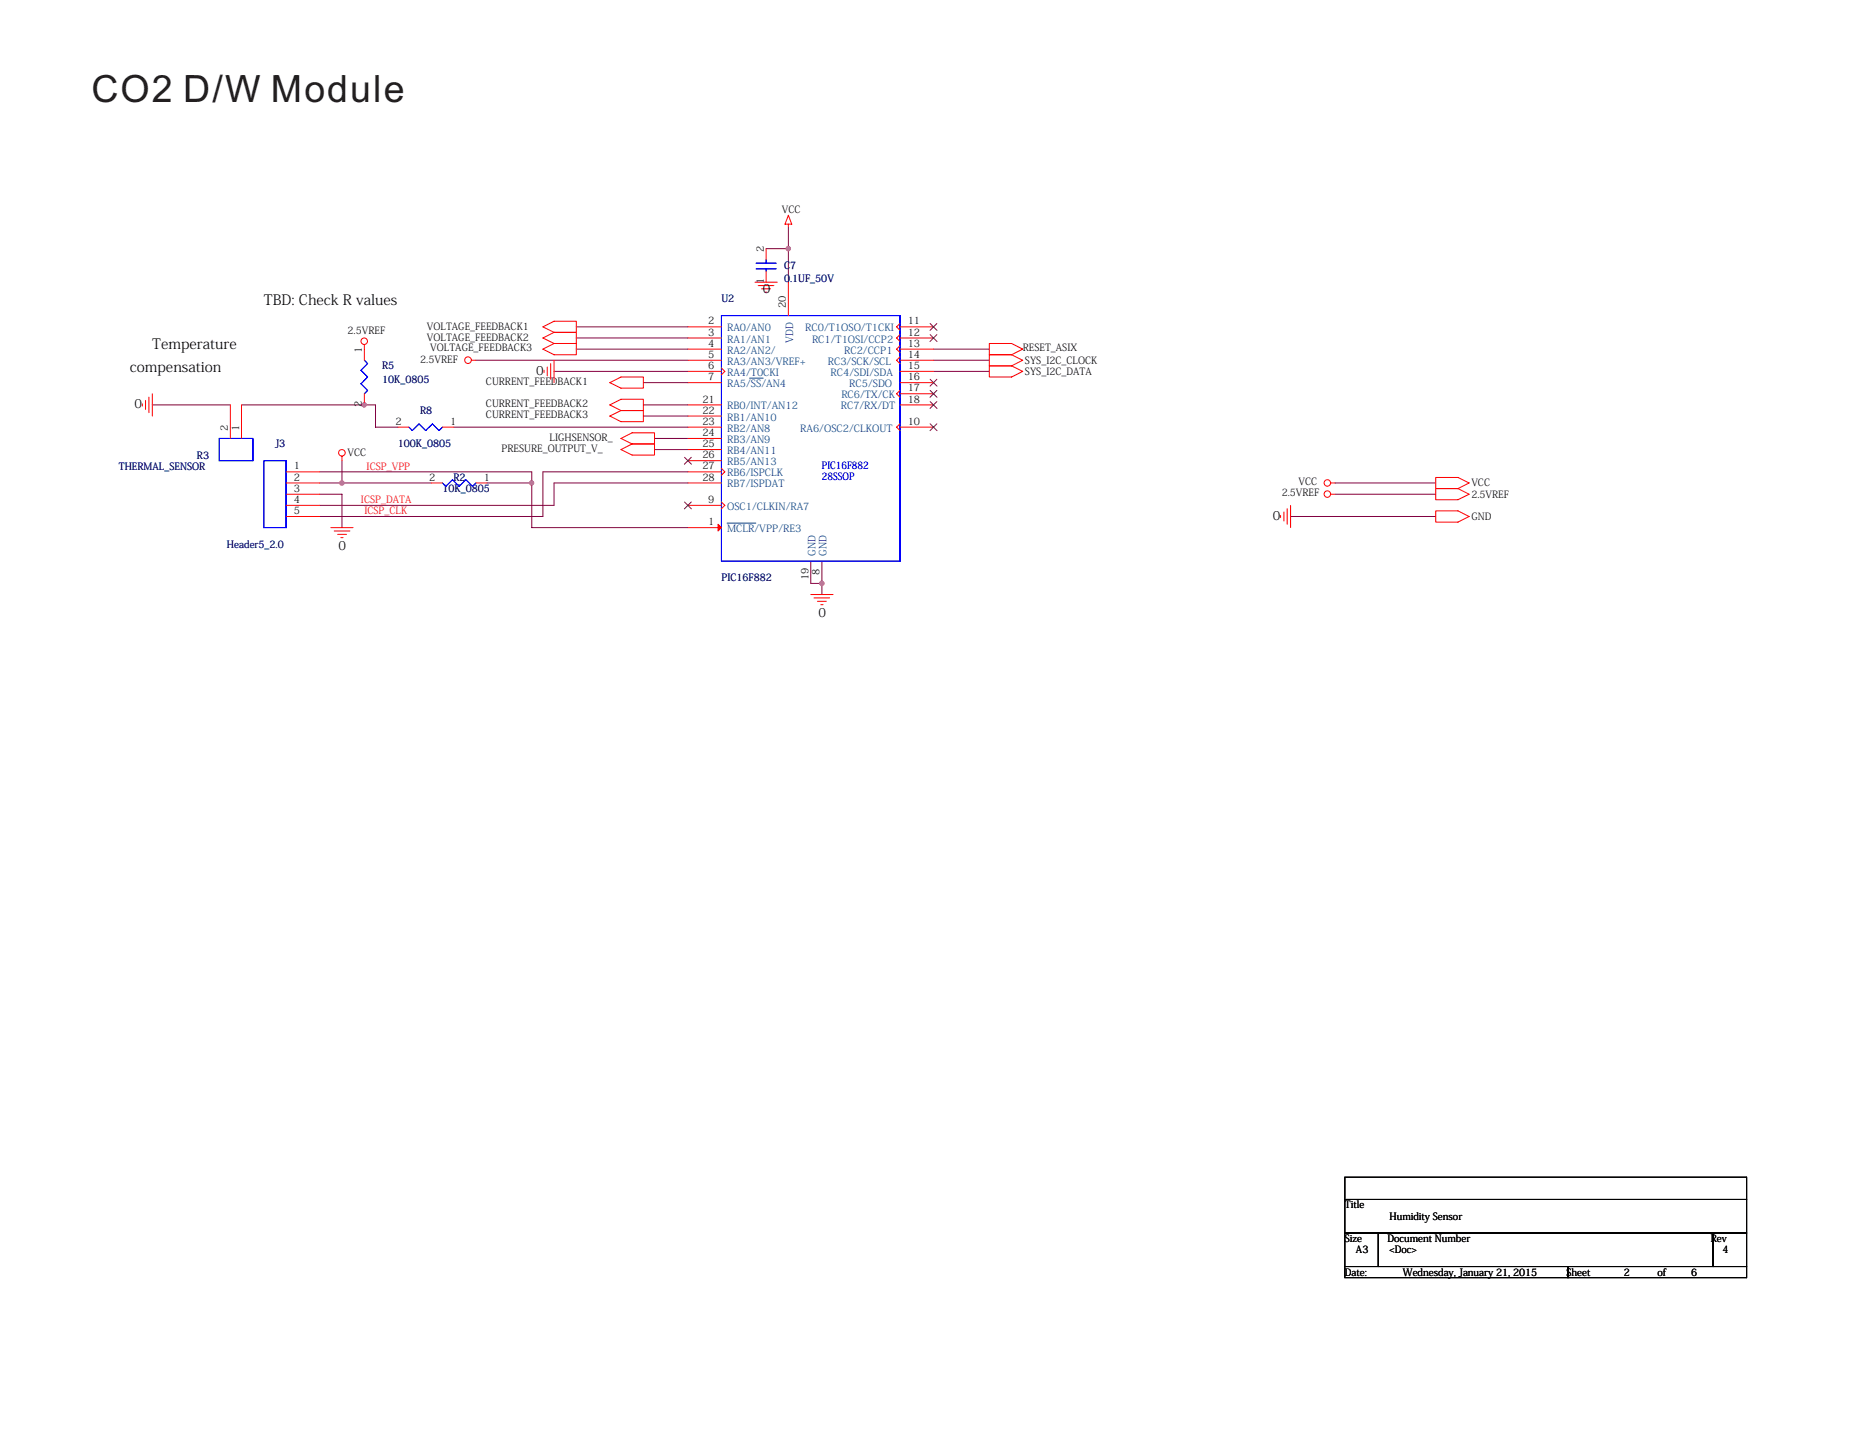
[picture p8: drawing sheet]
<svg xmlns="http://www.w3.org/2000/svg" width="279mm" height="216mm" viewBox="0 0 279 216" stroke-linecap="round" stroke-linejoin="round" font-family="sans-serif">
<g fill="none" stroke="#800040" stroke-width=".15">
<path d="M115.1 37.4h3.3M118.4 34v3.4M118.4 37.4v5M71.5 54.1h31.8M83.2 55.8h20.1M86.6 49.1h16.7M86.6 50.8h16.7M86.6 52.5h16.7M96.6 57.5h6.7M140.2 54.1h8.4M140.2 55.8h8.4M140.2 52.5h8.4"/>
<path d="M22.9 60.8h11.7M36.3 60.8h20.1v3.4h3.4M48 72.6h3.4M48 74.3h3.4v5M48 70.9h31.9v1.7M51.4 69.2v3.4M51.4 72.6h13.4M68.1 64.2h35.2M73.2 72.6h6.7M79.9 72.6v6.7h23.4M96.6 62.5h6.7M96.6 60.8h6.7"/>
<path d="M98.3 65.9h5M98.3 67.5h5M103.3 70.9h-21.7v6.7h-33.6M103.3 72.6h-20.1v3.3h-35.2M193.9 77.6h21.8M200.6 72.6h15.1M200.6 74.3h15.1M121.8 84.3v3.4h1.7M123.5 84.3v3.4M123.5 87.7v1.6"/>
</g>
<g fill="#f0f" stroke="#f0f" stroke-width=".15">
<circle cx="54.7" cy="60.8" r=".32"/>
<circle cx="123.4" cy="87.6" r=".33"/>
<circle cx="79.9" cy="72.6" r=".32"/>
<circle cx="51.4" cy="72.6" r=".33"/>
<circle cx="118.4" cy="37.4" r=".33"/>
</g>
<g fill="none" stroke="#f00" stroke-width=".15">
<path d="M115.1 37.4v1.6M118.4 32.3l.5 1.4h-1zM118.4 33.7v.3M22.4 59.7v2.3M22.9 59.2v3.3M54.7 51.8v2.3M54.7 59.2v1.6M70.8 54.1h.7M81.6 49.1l1.6-.8h3.4v1.6h-3.4zM81.6 52.5l1.6-.9h3.4v1.7h-3.4zM81.7 55.6v.4M82.2 55.1v1.4"/>
<path d="M82.7 54.6v2.4M83.2 49.9h3.4v1.7h-3.4M83.2 54.1v3.4M83.2 49.9l-1.6 .9 1.6 .8M91.6 57.5l1.7-.9h3.3v1.7h-3.3zM103.3 49.1h5.1M103.3 50.8h5.1M103.3 52.5h5.1M103.3 54.1h5.1M103.3 55.8h5.1M103.3 57.5h5.1M108.4 55.3l.5 .5-.5 .5"/>
<path d="M113.4 42.4h3.4M113.9 42.9h2.3M114.4 43.4h1.3M114.9 43.9h.4M115.1 40.7v1.7M118.4 42.4v5M135.2 49.1h5M135.2 50.8h5M135.2 52.5h5M135.2 54.1h5M135.2 55.8h5M135.2 57.5h5"/>
<path d="M135.2 48.6l-.5 .5 .5 .5M135.2 50.3l-.5 .5 .5 .5M135.2 51.9l-.5 .6 .5 .5M135.2 53.6l-.5 .5 .5 .5M135.2 58.7l-.5 .5 .5 .5M135.2 59.2h5M148.6 51.6h3.4l1.6 .9-1.6 .8h-3.4zM148.6 55h3.4l1.6 .8-1.6 .8h-3.4zM152 53.3h-3.4v1.7h3.4M152 53.3l1.6 .8-1.6 .9M21.4 60.7v.3M21.9 60.2v1.3"/>
<path d="M34.6 60.8v5.1M36.3 60.8v5.1M43 70.9h5M43 72.6h5M43 74.3h5M43 75.9h5M43 77.6h5M49.7 79.3h3.3M50.2 79.8h2.4M51.4 68.5v.7M59.8 64.2h1.6M64.8 72.6h1.7"/>
<path d="M66.5 64.2h1.6M71.5 72.6h1.7M91.6 62.5l1.7-.8h3.3v1.7h-3.3zM91.6 60.8l1.7-.8h3.3v1.7h-3.3zM93.3 65.9l1.7-.9h3.3v1.7h-3.3zM93.3 67.5l1.7-.8h3.3v1.7h-3.3zM103.3 70.9h5.1M103.3 72.6h5.1M103.3 75.9h5.1M103.3 64.2h5.1M103.3 79.3h5.1M103.3 60.8h5.1"/>
<path d="M103.3 62.5h5.1M103.3 65.9h5.1M103.3 67.5h5.1M103.3 69.2h5.1M108.4 75.4l.5 .5-.5 .5M108.4 70.4l.5 .5-.5 .5M135.2 64.2h5M135.2 63.7l-.5 .5 .5 .5M135.2 60.8h5M192.4 77.4v.4M192.9 76.9v1.4M193.4 76.4v2.4"/>
<path d="M193.9 75.9v3.4M199.9 72.6h.7M199.9 74.3h.7M215.7 71.7h3.3l1.7 .9-1.7 .8h-3.3zM215.7 73.4h3.3l1.7 .9-1.7 .8h-3.3zM215.7 76.8h3.3l1.7 .8-1.7 .8h-3.3zM50.7 80.3h1.3M51.2 80.8h.3M121.8 89.3h3.3M122.3 89.8h2.3M122.8 90.3h1.3M123.3 90.9h.3"/>
<circle cx="54.7" cy="51.3" r=".49"/>
<circle cx="70.3" cy="54.1" r=".5"/>
<circle cx="51.4" cy="68" r=".49"/>
<circle cx="199.4" cy="74.2" r=".49"/>
<circle cx="199.4" cy="72.6" r=".49"/>
</g>
<g fill="none" stroke="#000" stroke-width=".15">
<path d="M202 176.9h60.4v3.3h-60.4zM262.4 176.9v3.3zM202 180.2h60.4v5.1h-60.4zM202 185.3h5.1v5h-5.1zM202 190.3h33.5v1.7h-33.5zM207.1 185.3v5zM207.1 185.3h50.2v5h-50.2zM235.5 190.3v1.7zM235.5 190.3h26.9v1.7h-26.9zM257.3 185.3v5zM257.3 185.3h5.1v5h-5.1zM262.4 180.2v5.1z"/>
<path d="M262.4 185.3v5zM262.4 190.3v1.7"/>
</g>
<g fill="none" stroke="#00f" stroke-width=".15">
<path d="M113.6 39.5h3M115.1 39v.5M54.7 54.1l.5 .5-1 1 1 1-1 1.1 1 1-.5 .5M108.4 47.4h26.8v36.9h-26.8zM113.6 40.4h3M115.1 40.4v.3M135.2 47.4v36.9M32.9 65.9h5.1v3.3h-5.1zM38 65.9v3.3M39.6 69.2h3.4v10.1h-3.4zM43 69.2v10.1M61.4 64.2l.5 .5 1-1 1 1 1.1-1 1 1 .5-.5"/>
<path d="M66.5 72.6l.5 .5 1-1 1 1 1-1 1 1 .5-.5"/>
</g>
<path d="M107.9 78.8l.5 .5-.5 .5z" fill-rule="evenodd" fill="#f00" stroke="#f00" stroke-width=".15"/>
<path d="M112.6 56.8h2M109.2 78.6h4.3" fill="none" stroke="#004080" stroke-width=".15"/>
<g fill="none" stroke="#804000" stroke-width=".15">
<path d="M139.7 48.6l1.1 1M139.7 50.3l1.1 1M139.7 57l1.1 1M139.7 58.7l1.1 1M140.7 48.6l-1 1M140.7 50.3l-1 1M140.7 57l-1 1M140.7 58.7l-1 1M102.8 75.4l1.1 1.1M102.8 68.7l1.1 1M103.8 75.4l-1 1.1M103.8 68.7l-1 1"/>
<path d="M139.7 63.7l1.1 1M139.7 60.3l1.1 1.1M140.7 63.7l-1 1M140.7 60.3l-1 1.1"/>
</g>
<text font-size="5.6" fill="#231f20" x="13.7" y="15.4">CO2 D/W Module</text>
<g font-size="2.2">
<text x="39.6" y="45.8">TBD: Check R values</text>
<text x="22.9" y="52.5">Temperature</text>
<text x="19.5" y="55.8">compensation</text>
</g>
<g font-size="1.8">
<text x="114.6" y="44.1">0</text>
<text x="80.5" y="56.3">0</text>
<text x="20.2" y="61.3">0</text>
<text x="50.9" y="82.6">0</text>
<text x="191.2" y="78.1">0</text>
<text x="123" y="92.7">0</text>
</g>
<g font-size="1.5">
<text x="117.4" y="32">VCC</text>
<text x="114.7" y="37.9" transform="rotate(-90 114.7 37.9)">2</text>
<text x="114.7" y="42.7" transform="rotate(-90 114.7 42.7)">1</text>
<text x="118.1" y="46.3" transform="rotate(-90 118.1 46.3)">20</text>
<text x="52.2" y="50.1">2.5VREF</text>
<text x="54.4" y="53" transform="rotate(-90 54.4 53)">1</text>
<text x="64.1" y="49.6">VOLTAGE_FEEDBACK1</text>
<text x="64.1" y="51.3">VOLTAGE_FEEDBACK2</text>
<text x="64.6" y="52.8">VOLTAGE_FEEDBACK3</text>
<text x="106.4" y="48.7">2</text>
<text x="106.4" y="50.4">3</text>
<text x="106.4" y="52.1">4</text>
<text x="106.4" y="53.8">5</text>
<text x="136.4" y="48.7">11</text>
<text x="136.4" y="50.4">12</text>
<text x="136.4" y="52.1">13</text>
<text x="136.4" y="53.8">14</text>
<text x="153.6" y="52.8">RESET_ASIX</text>
<text x="63.1" y="54.5">2.5VREF</text>
<text x="73" y="57.8">CURRENT_FEEDBACK1</text>
<text x="106.4" y="55.4">6</text>
<text x="106.4" y="57.1">7</text>
<text x="136.4" y="55.4">15</text>
<text x="136.4" y="57.1">16</text>
<text x="136.4" y="58.8">17</text>
<text x="154" y="56.3">SYS_I2C_DATA</text>
<text x="154" y="54.7">SYS_I2C_CLOCK</text>
<text x="34.2" y="64.7" transform="rotate(-90 34.2 64.7)">2</text>
<text x="35.9" y="64.7" transform="rotate(-90 35.9 64.7)">1</text>
<text x="54.4" y="61.2" transform="rotate(-90 54.4 61.2)">2</text>
<text x="59.4" y="63.8">2</text>
<text x="67.6" y="63.8">1</text>
<text x="73" y="62.9">CURRENT_FEEDBACK3</text>
<text x="73" y="61.2">CURRENT_FEEDBACK2</text>
<text x="105.5" y="60.5">21</text>
<text x="105.5" y="62.1">22</text>
<text x="105.5" y="63.8">23</text>
<text x="105.5" y="65.5">24</text>
<text x="136.4" y="63.8">10</text>
<text x="136.4" y="60.5">18</text>
<text x="44.2" y="70.5">1</text>
<text x="52.2" y="68.6">VCC</text>
<text x="75.4" y="67.9">PRESURE_OUTPUT_V_</text>
<text x="82.5" y="66.2">LIGHSENSOR_</text>
<text x="105.5" y="67.2">25</text>
<text x="105.5" y="68.9">26</text>
<text x="105.5" y="70.5">27</text>
<text x="44.2" y="72.2">2</text>
<text x="44.2" y="73.9">3</text>
<text x="44.2" y="75.6">4</text>
<text x="44.2" y="77.2">5</text>
<text x="64.5" y="72.2">2</text>
<text x="72.7" y="72.2">1</text>
<text x="105.5" y="72.2">28</text>
<text x="106.4" y="75.6">9</text>
<text x="192.5" y="74.6">2.5VREF</text>
<text x="195" y="72.9">VCC</text>
<text x="221" y="73.1">VCC</text>
<text x="221" y="74.8">2.5VREF</text>
<text x="106.4" y="78.9">1</text>
<text x="221" y="78.1">GND</text>
<text x="121.4" y="87.2" transform="rotate(-90 121.4 87.2)">19</text>
<text x="123.1" y="86.3" transform="rotate(-90 123.1 86.3)">8</text>
<text x="202" y="181.6">Title</text>
<text x="208.7" y="183.3">Humidity Sensor</text>
<text x="202" y="186.6">Size</text>
<text x="202" y="191.6">Date:</text>
<text x="203.7" y="188.3">A3</text>
<text x="208.4" y="186.6">Document Number</text>
<text x="208.7" y="188.3">&lt;Doc&gt;</text>
<text x="210.7" y="191.6">Wednesday, January 21, 2015</text>
<text x="235.3" y="191.6">Sheet</text>
<text x="243.9" y="191.6">2</text>
<text x="249" y="191.6">of</text>
<text x="254" y="191.6">6</text>
<text x="257" y="186.6">Rev</text>
<text x="258.7" y="188.3">4</text>
</g>
<g font-size="1.5" fill="#000080">
<text x="117.8" y="40.4">C7</text>
<text x="108.4" y="45.4">U2</text>
<text x="117.8" y="42.4">0.1UF_50V</text>
<text x="57.4" y="55.5">R5</text>
<text x="57.4" y="57.5">10K_0805</text>
<text x="63.1" y="62.2">R8</text>
<text x="17.8" y="70.6">THERMAL_SENSOR</text>
<text x="29.6" y="68.9">R3</text>
<text x="41.3" y="67.2">J3</text>
<text x="59.8" y="67.2">100K_0805</text>
<text x="66.5" y="73.9">10K_0805</text>
<text x="68.1" y="72.2">R2</text>
<text x="34.1" y="82.3">Header5_2.0</text>
<text x="108.4" y="87.3">PIC16F882</text>
</g>
<g font-size="1.5" fill="#004080">
<text x="109.2" y="49.8">RA0/AN0</text>
<text x="109.2" y="51.5">RA1/AN1</text>
<text x="109.2" y="53.1">RA2/AN2/</text>
<text x="119.1" y="51.5" transform="rotate(-90 119.1 51.5)">VDD</text>
<text x="121" y="49.8">RC0/T1OSO/T1CKI</text>
<text x="122" y="51.5">RC1/T1OSI/CCP2</text>
<text x="126.8" y="53.1">RC2/CCP1</text>
<text x="109.2" y="54.8">RA3/AN3/VREF+</text>
<text x="109.2" y="56.5">RA4/T0CKI</text>
<text x="109.2" y="58.2">RA5/SS/AN4</text>
<text x="124.4" y="54.8">RC3/SCK/SCL</text>
<text x="124.8" y="56.5">RC4/SDI/SDA</text>
<text x="126.4" y="59.8">RC6/TX/CK</text>
<text x="127.6" y="58.2">RC5/SDO</text>
<text x="109.2" y="61.5">RB0/INT/AN12</text>
<text x="109.2" y="63.2">RB1/AN10</text>
<text x="109.2" y="64.9">RB2/AN8</text>
<text x="120.2" y="64.9">RA6/OSC2/CLKOUT</text>
<text x="126.3" y="61.5">RC7/RX/DT</text>
<text x="109.2" y="66.6">RB3/AN9</text>
<text x="109.2" y="68.2">RB4/AN11</text>
<text x="109.2" y="69.9">RB5/AN13</text>
<text x="109.2" y="71.6">RB6/ISPCLK</text>
<text x="109.2" y="76.6">OSC1/CLKIN/RA7</text>
<text x="109.2" y="73.2">RB7/ISPDAT</text>
<text x="109.2" y="79.9">MCLR/VPP/RE3</text>
<text x="122.5" y="83.5" transform="rotate(-90 122.5 83.5)">GND</text>
<text x="124.2" y="83.5" transform="rotate(-90 124.2 83.5)">GND</text>
</g>
<g font-size="1.5" fill="#f00">
<text x="55.1" y="70.6">ICSP_VPP</text>
<text x="54.2" y="75.6">ICSP_DATA</text>
<text x="54.7" y="77.3">ICSP_CLK</text>
</g>
<g font-size="1.5" fill="#00f">
<text x="123.5" y="70.4">PIC16F882</text>
<text x="123.5" y="72.1">28SSOP</text>
</g>
</svg>
